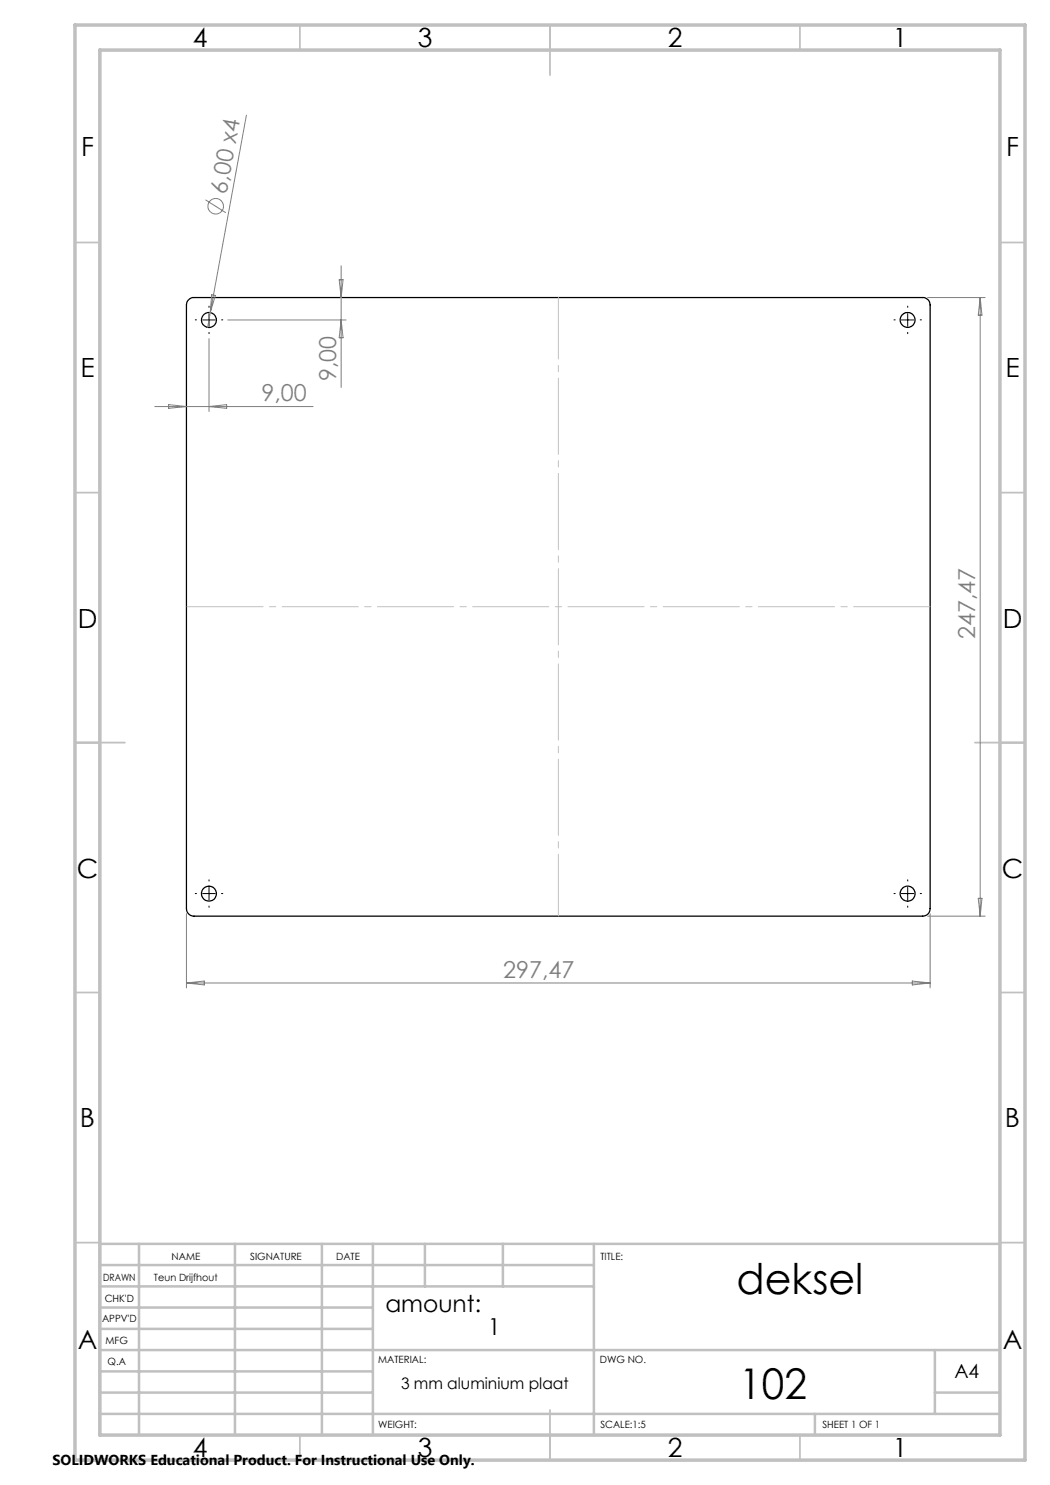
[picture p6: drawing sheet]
<svg xmlns="http://www.w3.org/2000/svg" width="210mm" height="297mm" viewBox="0 0 210 297" stroke-linecap="round" stroke-linejoin="round" font-family="sans-serif">
<g fill="none" stroke="#000" stroke-width=".25">
<path d="M37.7 59.9l.8-.4h146a1.45 1.45 0 0 1 1.5 1.5v120.7a1.45 1.45 0 0 1-1.5 1.5h-145.7a1.51 1.51 0 0 1-1.5-1.5v-120.7l.1-.6z"/>
<circle cx="41.8" cy="64" r="1.5"/>
<circle cx="181.5" cy="64" r="1.48"/>
<circle cx="41.8" cy="178.7" r="1.5"/>
<circle cx="181.5" cy="178.7" r="1.5"/>
</g>
<g fill="none" stroke="#808080" stroke-width=".2">
<path d="M41.1 40l4.1 2.5M49.3 23l-7.2 39.5M42.3 58.9l.8 .2-1 3.4zM67.8 55.9h.8l-.4 3.6zM68.2 53.2v24.3M185.5 59.5h11.5M196 59.5v123.7M196 59.5l.4 3.5h-.7zM41.8 67.7v14.6M42.1 62.5l-.6 3M45.5 64h23.7M68.2 64l.4 3.6h-.8z"/>
<path d="M30.9 81.3h31.7M33.7 80.9l3.6 .4-3.6 .4zM41.8 81.3l3.5-.4v.8zM195.7 179.7h.7l-.4 3.5zM37.3 182.7v14.9M37.3 196.6h148.7M37.3 196.6l3.6-.4v.8zM182.5 196.2l3.5 .4-3.5 .4zM185.5 183.2h11.5M186 182.7v14.9"/>
<circle cx="43.1" cy="41.3" r="1.56"/>
</g>
<g fill="none" stroke="#000" stroke-width=".2" stroke-dasharray="15.2 1.3 1.3 1.3">
<path d="M39.3 64h-.2M41.8 61.5v-.3M41.8 66.5v.2M44.3 64h.3M179 64h-.2M181.5 61.5v-.3M181.5 66.5v.2M184 64h.3M39.3 178.7h-.2M41.8 176.2v-.2M44.3 178.7h.3M179 178.7h-.2"/>
<path d="M181.5 176.2v-.2M184 178.7h.3M41.8 181.2v.3M181.5 181.2v.3"/>
</g>
<path d="M40.5 64h2.5M41.8 62.8v2.5M180.3 64h2.5M181.5 62.8v2.5M40.5 178.7h2.5M41.8 177.5v2.5M180.3 178.7h2.5M181.5 177.5v2.5" fill="none" stroke="#000" stroke-width=".2"/>
<path d="M111.7 59.5v123.7" fill="none" stroke="#c0c0c0" stroke-width=".2" stroke-dasharray="15.2 1.3 1.3 1.3" stroke-dashoffset="2.9"/>
<path d="M37.3 121.3h148.7" fill="none" stroke="#c0c0c0" stroke-width=".2" stroke-dasharray="15.2 1.3 1.3 1.3" stroke-dashoffset="-.1"/>
<g fill="none" stroke="#c0c0c0" stroke-width=".35">
<path d="M60 5v5M110 5v10M160 5v5M15 48.5h5M200 48.5h5M15 98.5h5M200 98.5h5M15 148.5h10M195 148.5h10M15 198.5h5M200 198.5h5M15 248.5h5"/>
<path d="M200 248.5h5M60 287v5M110 282v10M160 287v5"/>
</g>
<g fill="none" stroke="#c0c0c0" stroke-width=".5">
<path d="M20 231.8v55.2M20 248.8h180M20 257.3h98.8M20 253h98.8M27.8 248.8v38.2M47 248.8v38.2M64.4 248.8v38.2M74.6 248.8v38.2M85 248.8v8.5M100.6 248.8v8.5M118.8 248.8v38.2M20 265.8h54.6"/>
<path d="M20 261.5h54.6M20 278.5h54.6M20 274.3h54.6M20 270h180M187 278.5h13M187 270v12.8M20 282.8h180M163 282.8v4.2"/>
</g>
<path d="M15 5h190v287h-190zM20 10h180v277h-180z" fill="none" stroke="#c0c0c0" stroke-width=".7"/>
<g font-size="8.5">
<text x="147.3" y="258.8">deksel</text>
<text x="147.8" y="279.7">102</text>
</g>
<g font-size="5.3">
<text x="38.5" y="9.5">4</text>
<text x="83.5" y="9.5">3</text>
<text x="133.6" y="9.5">2</text>
<text x="178.6" y="9.5">1</text>
<text x="16.2" y="31.2">F</text>
<text x="201.2" y="31.2">F</text>
<text x="16.1" y="75.5">E</text>
<text x="201.1" y="75.5">E</text>
<text x="15.5" y="125.5">D</text>
<text x="200.5" y="125.5">D</text>
<text x="15.4" y="175.5">C</text>
<text x="200.4" y="175.5">C</text>
<text x="16" y="225.5">B</text>
<text x="201" y="225.5">B</text>
<text x="15.5" y="269.7">A</text>
<text x="200.5" y="269.7">A</text>
<text x="38.5" y="291.5">4</text>
<text x="83.5" y="291.5">3</text>
<text x="133.6" y="291.5">2</text>
<text x="178.6" y="291.5">1</text>
</g>
<g font-size="4.7" fill="#808080">
<text x="45.3" y="39" transform="rotate(-80 45.3 39)">6,00 x4</text>
<text x="67.2" y="76.2" transform="rotate(-90 67.2 76.2)">9,00</text>
<text x="52.3" y="80.3">9,00</text>
<text x="195" y="127.8" transform="rotate(-90 195 127.8)">247,47</text>
<text x="100.6" y="195.6">297,47</text>
</g>
<g font-size="4.7">
<text x="77.1" y="262.5">amount:</text>
<text x="97.6" y="267">1</text>
</g>
<text font-size="3.9" x="190.9" y="275.5">A4</text>
<text font-size="3.2" x="80.2" y="277.9">3 mm aluminium plaat</text>
<text font-size="2.9" x="10.5" y="292.9">SOLIDWORKS Educational Product. For Instructional Use Only.</text>
<g font-size="2">
<text x="34.3" y="252">NAME</text>
<text x="50" y="251.9">SIGNATURE</text>
<text x="67.2" y="251.9">DATE</text>
<text x="120.1" y="251.9">TITLE:</text>
<text x="20.6" y="256.1">DRAWN</text>
<text x="30.8" y="256.1">Teun Drijfhout</text>
<text x="20.9" y="260.3">CHK'D</text>
<text x="20.4" y="264.4">APPV'D</text>
<text x="21.1" y="268.8">MFG</text>
<text x="21.5" y="273">Q.A</text>
<text x="75.6" y="272.5">MATERIAL:</text>
<text x="120" y="272.5">DWG NO.</text>
<text x="75.6" y="285.5">WEIGHT:</text>
<text x="120.1" y="285.6">SCALE:1:5</text>
<text x="164.5" y="285.6">SHEET 1 OF 1</text>
</g>
</svg>
